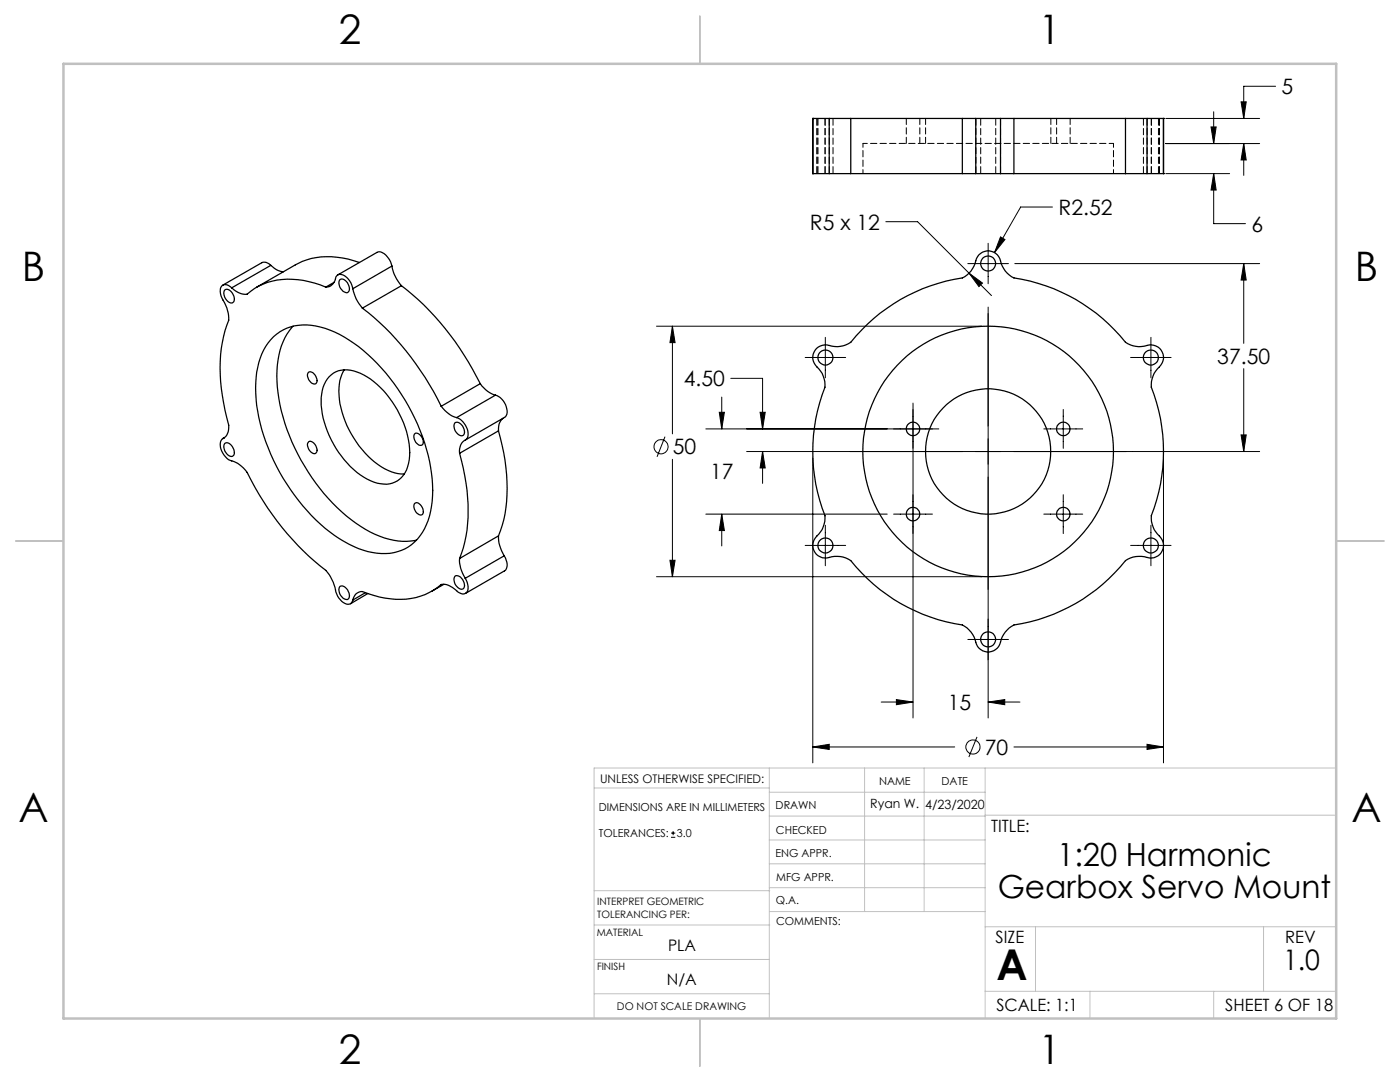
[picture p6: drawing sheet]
<svg xmlns="http://www.w3.org/2000/svg" width="279mm" height="216mm" viewBox="0 0 279 216" stroke-linecap="round" stroke-linejoin="round" font-family="sans-serif">
<g fill="none" stroke="#000" stroke-width=".2">
<path d="M254.6 17.2h-6.4v6.4M232.7 23.6h18.7M232.7 28.6h18.7M232.7 34.6h12.7M241.7 25.3h1l-.5 3.3zM242.2 34.6l.5 3.3h-1zM242.2 34.6v10h6.4M242.2 22.3v6.3M247.7 20.3h1l-.5 3.3zM248.2 28.6l.5 3.3h-1zM248.2 28.6v6.4M176.8 44.2h6.3l10.3 10.3"/>
<path d="M193.1 52.6h8.2M193.4 54.5l2.7 2-.7 .7zM193.4 54.5l4.5 4.5M197.2 48.5v8.1M199.7 47.3l.9 .5-2.1 2.6zM202.5 52.6h48.9M210 41.3h-6.3l-5.2 9.1M248.2 52.6l.5 3.3h-1zM248.2 52.6v15.9M131 65.1h64.9M134.2 65.1l.5 3.3h-1zM134.2 65.1v21.5"/>
<path d="M144 79.2v6.4M145.8 75.5h6.4v10.1M160.7 71.3h8.1M164.7 67.3v8.1M197.2 61.3v82M225.6 71.3h8.1M229.7 67.3v8.1M248.2 73.6v16.5M132.7 87.1l-1.6 4.1M134.2 91.7v23.4M140.9 85.6h46.5M143.5 82.3h1.1l-.6 3.3z"/>
<path d="M149 90.1h102.4M151.7 82.3h1l-.5 3.3zM152.2 90.1l.5 3.3h-1zM152.2 90.1v6.3M162.2 91.4v60.8M182.2 80.4v62.9M208.3 85.6h7.8M212.2 81.7v7.8M212.2 98.7v7.8M232.2 91.4v60.8M247.7 86.8h1l-.5 3.3zM131 115.1h64.9"/>
<path d="M133.7 111.8h1l-.5 3.3zM140.9 102.6h36.2M144 102.6l.6 3.3h-1.1zM144 102.6v6.3M160.7 108.8h8.1M164.7 104.8v8.1M178.3 102.6h7.8M208.3 102.6h7.8M225.6 108.8h8.1M229.7 104.8v8.1M178.9 139.6l3.3 .5-3.3 .5zM193.1 127.6h8.2"/>
<path d="M162.2 149l3.3-.5v1zM162.2 149h28.3M175.9 140.1h6.3M195 147l-1.6 4.1M197.2 140.1l3.3-.5v1zM197.2 140.1h6.4M202.4 149h29.8M228.9 148.5l3.3 .5-3.3 .5zM133.9 167.1h.9M133.9 166.2h.9M134.3 165.8v.9"/>
<circle cx="131.9" cy="89.1" r="1.42"/>
<circle cx="194.2" cy="149.1" r="1.41"/>
</g>
<g fill="none" stroke="#c0c0c0" stroke-width=".2">
<path d="M118.6 157.2h34.9M153.5 153.2v50M153.5 158.1h43.1M172.5 153.2v28.7M184.4 153.2v28.7M196.6 153.2v50M266.7 153.2h-148.1v50M118.6 177.7h35M153.5 167.6h43.1M153.5 162.8h43.1M153.5 172.4h43.1M153.5 177.1h43.1"/>
<path d="M196.6 162.7h70.1M118.6 198.3h34.9M118.6 191.5h34.9M118.6 184.6h35M153.6 181.9h43M196.6 197.8h70.1M196.6 184.9h70.1M206.7 184.9v12.9M217.5 197.8v5.4M242.2 197.8v5.4M252.2 184.9v12.9"/>
</g>
<path d="M139.7 3.2v9.5M3.1 107.9h9.6M266.7 107.9h9.5M139.7 203.2v9.6" fill="none" stroke="#c0c0c0" stroke-width=".25"/>
<path d="M12.7 12.7h254v190.5h-254z" fill="none" stroke="#c0c0c0" stroke-width=".5"/>
<path d="M199.7 47.3l-1.2 3.1 2.1-2.6zM193.4 54.5l2 2.7 .7-.7zM248.2 52.6l.5 3.3h-1zM247.7 86.8h1l-.5 3.3zM162.2 149l3.3-.5v1zM228.9 148.5l3.3 .5-3.3 .5zM152.2 90.1l.5 3.3h-1zM151.7 82.3h1l-.5 3.3zM178.9 139.6l3.3 .5-3.3 .5zM197.2 140.1l3.3-.5v1zM143.5 82.3h1.1l-.6 3.3zM144 102.6l.6 3.3h-1.1zM133.7 111.8h1l-.5 3.3zM134.2 65.1l.5 3.3h-1zM247.7 20.3h1l-.5 3.3zM248.2 28.6l.5 3.3h-1zM241.7 25.3h1l-.5 3.3zM242.2 34.6l.5 3.3h-1z" fill="#000"/>
<g fill="none" stroke="#000" stroke-width=".25">
<path d="M162.2 34.6h3.3M162.2 23.6h3.3M162.2 34.6h.1M162.2 23.6h.1M162.2 23.6v11M165.5 34.6h4.3M165.5 23.6h4.3M165.5 23.6v11M169.8 34.6h22.3M169.8 23.6h22.3M169.8 23.6v11M192.1 34.6h2.6"/>
<path d="M192.1 23.6h2.6M192.1 23.6v11M194.7 34.6h5M194.7 23.6h5M194.7 23.6v11M199.7 34.6h2.7M199.7 23.6h2.7M199.7 23.6v11M202.4 34.6h22.2M202.4 23.6h22.2M202.4 23.6v11M224.6 34.6h4.3"/>
<path d="M224.6 23.6h4.3M224.6 23.6v11M228.9 34.6h3.3M228.9 23.6h3.3M228.9 23.6v11M232.2 34.6h.1M232.2 23.6h.1M232.2 23.6v11M44.9 57.9a1.26 1.26 0 0 1 1.6 .9 .99 .99 0 0 1-.3 1.7 1.9 1.9 0 0 1-1.3-2.6zM46.2 57.4a1.25 1.25 0 0 0-1.1-.6 1.25 1.25 0 0 0-1.1 .8v.7l.1 .8a8.6 8.6 0 0 1 1.5 4.8 30.3 30.3 0 0 0-.7 18l.4 1.5a4 4 0 0 1 .1 3.1l-.4 .6-.5 .4M54 53l1.2 .8 1.4 .4M54 53l-.9-.6-.6-.1-8 4.6"/>
<path d="M54 53l-7.8 4.4M65 57.3a2.08 2.08 0 0 0 2-2 1.28 1.28 0 0 1 2.1 0l.9 1.1 .4 1.2M65 57.3a16.2 16.2 0 0 0-13.4-.2l-2.3 1.6a3.8 3.8 0 0 1-3.1-1.3M66.7 56.3l-1.7 1M67.8 55.8a1.26 1.26 0 0 1 1.7 1 1.01 1.01 0 0 1-.4 1.6 1.9 1.9 0 0 1-1.3-2.6zM70.4 57.6a7.9 7.9 0 0 0 1.9 3.9M71.7 52.4a15.3 15.3 0 0 0-12.8 .4l-7.7 4.5M78.2 53.1a8.3 8.3 0 0 0 1.9 3.9M78.2 53.1a3.6 3.6 0 0 0-2.5-2.9l-.5 .2-7.8 4.5M78.2 53.1l-7.8 4.5M80.1 57a55.5 55.5 0 0 1 15.7 19.6M80.1 57l-7.8 4.5"/>
<path d="M54.6 67.2a9.5 9.5 0 0 1 9.4-1.9 27.1 27.1 0 0 1 13 9.1 39.4 39.4 0 0 1 9.3 22.3 15.1 15.1 0 0 1-3 10.9 9.5 9.5 0 0 1-9.9 2.5 27.3 27.3 0 0 1-13.8-10.2 39.2 39.2 0 0 1-8.6-21.3 14.9 14.9 0 0 1 3-10.8zM58.5 65.1a13.9 13.9 0 0 0-3.3 9.9 38 38 0 0 0 8.6 22.4 29.2 29.2 0 0 0 12.9 10 11.9 11.9 0 0 0 6.4 .4M61.6 74.3a1.6 1.6 0 0 1 1.7 1.9 .67 .67 0 0 1-.7 .5 .67 .67 0 0 1-.6-.5 1.5 1.5 0 0 1-.4-1.9zM65.7 75.2a5.2 5.2 0 0 1 6.2-.7 18.9 18.9 0 0 1 9.2 11.6 11.1 11.1 0 0 1-.2 8.2 4.8 4.8 0 0 1-6.3 1.9 17.1 17.1 0 0 1-8.9-9.3 14.5 14.5 0 0 1-1.2-9.6l.5-1.2zM68.7 73.8a10.7 10.7 0 0 0-.4 8.4 18.8 18.8 0 0 0 9.2 11.7l1.9 .6 1.3 .1M72.3 61.5a55.1 55.1 0 0 1 15.8 19.6M95.8 76.6a5.5 5.5 0 0 0 3.1 2.2M95.8 76.6l-7.7 4.5M98.9 78.8a3.4 3.4 0 0 1 2.1 4.2l-.3 .3-7.8 4.5M98.9 78.8l-7.8 4.5M162.9 69.5a2.83 2.83 0 0 1 3.1-.4 4.5 4.5 0 0 0 4.9-2.1 35 35 0 0 1 21.2-11.5 5.1 5.1 0 0 0 2.8-3.9 2.57 2.57 0 0 1 2.8-1.5 2.57 2.57 0 0 1 2.1 2.5 4.5 4.5 0 0 0 4.2 3.1 35 35 0 0 1 20.6 12.6 5.2 5.2 0 0 0 4.8 .5 2.58 2.58 0 0 1 2.7 1.8 2.58 2.58 0 0 1-1.1 3 4.6 4.6 0 0 0-.7 5.2 35.1 35.1 0 0 1-.5 24.1 5.4 5.4 0 0 0 1.9 4.4 2.56 2.56 0 0 1-.1 3.2 2.56 2.56 0 0 1-3.2 .6 4.5 4.5 0 0 0-4.8 2 35 35 0 0 1-21.2 11.6 5.3 5.3 0 0 0-2.9 3.9 2.57 2.57 0 0 1-2.8 1.5 2.57 2.57 0 0 1-2.1-2.5 4.6 4.6 0 0 0-4.2-3.2 35 35 0 0 1-20.6-12.5 5.2 5.2 0 0 0-4.8-.6 2.58 2.58 0 0 1-2.7-1.7 2.58 2.58 0 0 1 1.1-3 4.6 4.6 0 0 0 .7-5.2 35.1 35.1 0 0 1 .5-24.1 5.4 5.4 0 0 0-1.9-4.5 2.49 2.49 0 0 1 .2-3.3zM44.5 87.5a2.11 2.11 0 0 0 0 3 3.3 3.3 0 0 0 2.5 1.8l1.2 .8a6.2 6.2 0 0 1 1.9 2.6 54.5 54.5 0 0 0 14.9 18.1 9.8 9.8 0 0 1 2.2 4.7 2.78 2.78 0 0 0 2.5 2l.5-.2 .2-.6"/>
<path d="M44.5 87.5l.3-.2-.3 .2M44.9 88.5a1.26 1.26 0 0 1 1.6 .9 .99 .99 0 0 1-.3 1.7 1.9 1.9 0 0 1-1.3-2.6zM61.6 88.2a1.4 1.4 0 0 1 1.7 1.4 .69 .69 0 0 1-.4 .9 .69 .69 0 0 1-.9-.4 1.5 1.5 0 0 1-.4-1.9zM82.8 86.5a1.59 1.59 0 0 1 1.7 1.9 .67 .67 0 0 1-.7 .5 .67 .67 0 0 1-.6-.4 1.54 1.54 0 0 1-.4-2zM88.1 81.1a5.9 5.9 0 0 0 3 2.2M90.8 84.3a1.67 1.67 0 0 1 1.9 1.9 .7 .7 0 0 1-.5 .8 .7 .7 0 0 1-.8-.4 1.9 1.9 0 0 1-.6-2.3zM91.1 83.3a3.5 3.5 0 0 1 2.1 4.2 2.81 2.81 0 0 0-1.5 3M91.7 90.5a34.9 34.9 0 0 1 .8 18.8l-.8 2.1M99.5 86a34.9 34.9 0 0 1 .7 18.8l-.7 2.1M99.5 86l-7.8 4.5M100.4 83.5a2.79 2.79 0 0 0-.9 2.5M67.8 117a1.61 1.61 0 0 1 1.9 1.6 .74 .74 0 0 1-.3 1 .74 .74 0 0 1-1-.3 1.96 1.96 0 0 1-.6-2.3z"/>
<path d="M73 118.3l-2.6 1.4M73.4 118.4l-3.4 2.1M82.8 100.4a1.39 1.39 0 0 1 1.7 1.4 .63 .63 0 0 1-.2 .9 .63 .63 0 0 1-.9-.1 1.61 1.61 0 0 1-.6-2.2zM88.6 116.6l-2.4 1.4M90.8 115a1.56 1.56 0 0 1 1.9 1.6 .73 .73 0 0 1-.3 .9 .73 .73 0 0 1-1-.2 1.9 1.9 0 0 1-.6-2.3zM91.7 111.4a6.5 6.5 0 0 0 1.2 4M92.9 115.4a2.59 2.59 0 0 1 .2 2.9l-.2 .1a1.52 1.52 0 0 1-1.8-.5 3.7 3.7 0 0 0-3-1.3 13 13 0 0 1-11.3 2.7l-2.2-.5-2.3-.8a1.86 1.86 0 0 0-1.9 1.7M99.5 106.9a7.5 7.5 0 0 0 1.1 4M99.5 106.9l-7.8 4.5M100.6 110.9a2.27 2.27 0 0 1 .1 3l-7.8 4.5M100.6 110.9l-7.7 4.5"/>
<circle cx="197.2" cy="52.6" r="1.51"/>
<circle cx="164.7" cy="71.3" r="1.49"/>
<circle cx="229.7" cy="71.3" r="1.49"/>
<circle cx="182.2" cy="85.6" r="1.35"/>
<circle cx="197.2" cy="90.1" r="12.5"/>
<circle cx="197.2" cy="90.1" r="25"/>
<circle cx="212.2" cy="85.6" r="1.34"/>
<circle cx="164.7" cy="108.8" r="1.49"/>
<circle cx="182.2" cy="102.6" r="1.35"/>
<circle cx="212.2" cy="102.6" r="1.34"/>
<circle cx="229.7" cy="108.8" r="1.49"/>
<circle cx="197.2" cy="127.6" r="1.51"/>
</g>
<path d="M172.2 28.6h50" fill="none" stroke="#000" stroke-width=".2" stroke-dasharray="1.3 .6" stroke-dashoffset=".4"/>
<g fill="none" stroke="#000" stroke-width=".2" stroke-dasharray="1.3 .6" stroke-dashoffset="-.1">
<path d="M163 34.6v-11M163.2 23.6v11M164.7 34.6v-11M165.5 34.6v-11M166.2 34.6v-11M194.8 34.6v-11M195.7 23.6v11M198.7 34.6v-11M199.7 34.6v-11M228.2 23.6v11M228.9 34.6v-11M229.8 23.6v11"/>
<path d="M229.8 34.6v-11M231.2 34.6v-11M231.4 34.6v-11"/>
</g>
<path d="M172.2 28.6v6M222.2 34.6v-6" fill="none" stroke="#000" stroke-width=".2" stroke-dasharray="1.3 .6" stroke-dashoffset=".5"/>
<path d="M180.9 23.6v5M183.6 28.6v-5M184.7 23.6v5M209.7 28.6v-5M210.9 23.6v5M213.6 28.6v-5" fill="none" stroke="#000" stroke-width=".2" stroke-dasharray="1.3 .6"/>
<text font-size="8.5" x="198.9" y="195.5">A</text>
<g font-size="8.1">
<text x="67.6" y="8.9">2</text>
<text x="207.3" y="8.9">1</text>
<text x="4.4" y="56.2">B</text>
<text x="270.4" y="56.2">B</text>
<text x="3.7" y="164.1">A</text>
<text x="269.7" y="164.1">A</text>
<text x="67.6" y="212.4">2</text>
<text x="207.3" y="212.4">1</text>
</g>
<g font-size="6.3">
<text x="211" y="172.9">1:20 Harmonic</text>
<text x="199.1" y="179.2">Gearbox Servo Mount</text>
</g>
<text font-size="5.6" x="256.1" y="193.5">1.0</text>
<g font-size="4.2">
<text x="255.7" y="18.8">5</text>
<text x="161.6" y="45.8">R5 x 12</text>
<text x="211.3" y="42.9">R2.52</text>
<text x="249.7" y="46.2">6</text>
<text x="136.5" y="77.1">4.50</text>
<text x="242.9" y="72.6">37.50</text>
<text x="134.3" y="90.7">50</text>
<text x="141.7" y="95.7">17</text>
<text x="189.1" y="141.7">15</text>
<text x="196.5" y="150.6">70</text>
</g>
<g font-size="3.4">
<text x="197.8" y="166">TITLE:</text>
<text x="198.7" y="188.1">SIZE</text>
<text x="256.5" y="188.2">REV</text>
<text x="198.8" y="201.7">SCALE: 1:1</text>
<text x="244.5" y="201.7">SHEET 6 OF 18</text>
</g>
<g font-size="3.2">
<text x="133.3" y="189.8">PLA</text>
<text x="133.1" y="196.6">N/A</text>
</g>
<g font-size="2.5">
<text x="173.7" y="161.3">Ryan W.</text>
<text x="184.6" y="161.4">4/23/2020</text>
</g>
<text font-size="2.4" x="119.8" y="156.2">UNLESS OTHERWISE SPECIFIED:</text>
<g font-size="2.2">
<text x="119.5" y="161.8">DIMENSIONS ARE IN MILLIMETERS</text>
<text x="154.8" y="161.4">DRAWN</text>
<text x="175.4" y="156.6">NAME</text>
<text x="187.9" y="156.7">DATE</text>
<text x="119.5" y="167.1">TOLERANCES:</text>
<text x="135.1" y="167.1">3.0</text>
<text x="154.9" y="166.3">CHECKED</text>
<text x="154.8" y="171">ENG APPR.</text>
<text x="154.9" y="175.7">MFG APPR.</text>
<text x="154.9" y="180.4">Q.A.</text>
<text x="154.9" y="184.6">COMMENTS:</text>
</g>
<text font-size="2.1" x="123.1" y="201.6">DO NOT SCALE DRAWING</text>
<g font-size="2">
<text x="119.2" y="180.6">INTERPRET GEOMETRIC</text>
<text x="119.2" y="183.1">TOLERANCING PER:</text>
<text x="119.1" y="186.7">MATERIAL</text>
<text x="119.1" y="193.5">FINISH</text>
</g>
</svg>
